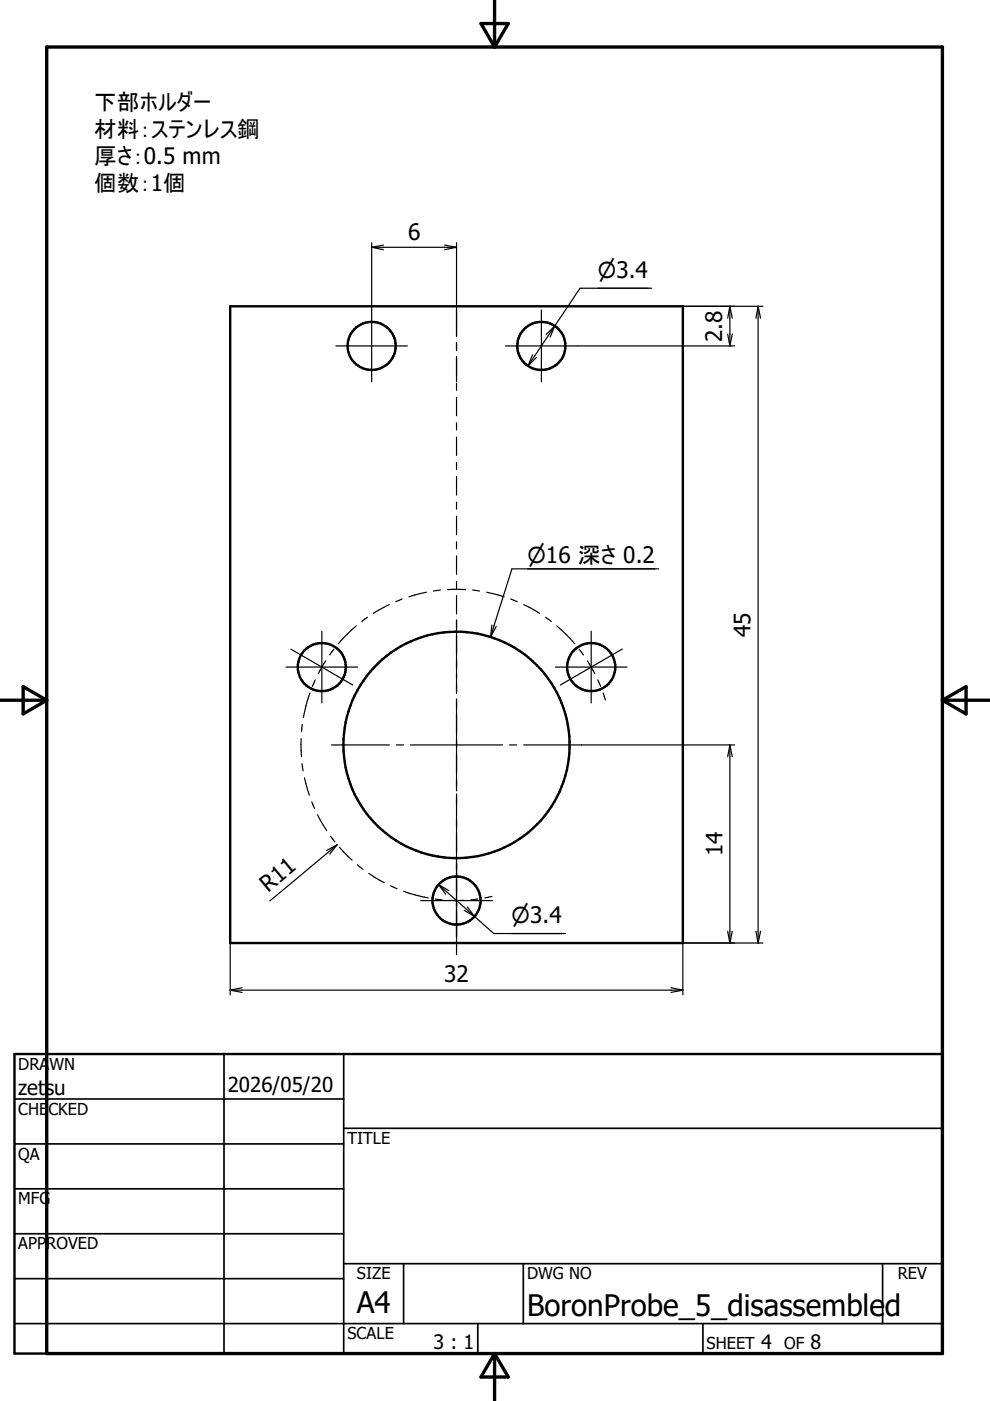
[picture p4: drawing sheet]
<svg xmlns="http://www.w3.org/2000/svg" width="210mm" height="297mm" viewBox="0 0 210 297" stroke-linecap="round" stroke-linejoin="round" font-family="sans-serif">
<g fill="none" stroke="#000" stroke-width=".51">
<path d="M48.8 64.9h96v135h-96zM3.1 223.5h196.7v63.5h-196.7z"/>
<circle cx="78.8" cy="73.3" r="5.1"/>
<circle cx="114.8" cy="73.4" r="5.1"/>
<circle cx="68.2" cy="141.4" r="5.1"/>
<circle cx="96.8" cy="157.9" r="24"/>
<circle cx="125.3" cy="141.4" r="5.1"/>
<circle cx="96.8" cy="190.9" r="5.1"/>
</g>
<path d="M104.9 0v10M9.9 10h189.9v277h-189.9zM102 5h5.8l-2.9 5zM-.1 148.5h10M4.9 145.6l5 2.9-5 2.9zM199.8 148.5h10M199.8 148.5l5-2.9v5.8zM104.9 287v9.9M104.9 287l2.9 5h-5.8z" fill="none" stroke="#000" stroke-width=".71"/>
<g fill="none" stroke="#000" stroke-width=".36">
<path d="M3.1 233h69.8M47.5 223.5v63.5M72.9 239.2h126.9M72.9 223.5v63.5M3.1 242.5h69.8M3.1 252.1h69.8M3.1 261.6h69.8M3.1 271.1h69.8M72.9 267.9h126.9M85.6 267.9v12.7M111 267.9v12.7M187.1 267.9v12.7"/>
<path d="M3.1 280.6h196.7M101.3 280.6v6.4M149 280.6v6.4"/>
</g>
<g fill="none" stroke="#000" stroke-width=".25">
<path d="M78.8 51.5v29.4M78.8 52.4h18M78.8 52.4l2.5 .5M81.3 52l-2.5 .4M94.3 52l2.5 .4M96.8 51.5v19.9M96.8 52.4l-2.5 .5M71.2 73.3h15.2M96.8 72.6v1.8M96.8 75.6v5.3M107.2 73.3h48.6M112.9 75.2l-.9 2.4"/>
<path d="M113.7 75.8l-1.7 1.8M114.8 65.7v15.2M117.6 69.1l-5.6 8.5M117.6 69.1l-1 2.4M117.6 69.1l-1.8 1.8M138.2 61.1h-15.2l-5.4 8M144.8 64.9h17M154.3 70.8l.4 2.5M154.7 64.9v8.4M154.7 64.9l.6 2.6M154.7 64.9l-.4 2.6M155.3 70.8l-.6 2.5"/>
<path d="M160.7 64.9v135M160.7 64.9l.5 2.6M160.7 64.9l-.4 2.6M96.8 81.3v1.5M96.8 84.3v3.9M96.8 89.6v1.6M96.8 92.7v3.9M96.8 98.1v1.4M96.8 101v4M96.8 106.5v1.4M96.8 109.5v3.9M96.8 114.9v1.5"/>
<path d="M96.8 117.9v3.9M61.7 137.6l6.5 3.8M68.2 133.8v15.2M70.8 137.7l-.9 1.2M75.5 132.7l-1.9 1.7-1.9 2.1M77.9 130.9l-1.2 .9M82.5 128.2l-3.4 1.8M85.3 127l-1.4 .6M90.4 125.6l-3.7 .9M93.4 125.1l-1.5 .2M94.9 125h3.8M96.8 123.3v1.5"/>
<path d="M96.8 126.3v3.9M96.8 131.4v15.6M100.2 125.1l1.5 .2M103.2 125.6l3.7 .9M104.3 132.5l-.3 2.5M105.2 132.8l-1.2 2.2M108.3 127l1.4 .6M111.1 128.2l3.3 1.8M115.7 130.9l1.2 .9M118 132.7l2 1.7 1.9 2.1M122.8 137.7l.9 1.2M125.3 133.8v15.2"/>
<path d="M131.9 137.6l-13.1 7.6M139.7 120.6h-31.2l-4.5 14.4M60.6 141.4h15.2M63.8 156.6l.1 3.8M64.1 153.6l-.2 1.5M65.7 146.9l-1.4 5.2M66.8 144.1l-.6 1.4M68.2 141.4l6.6 3.8M68.2 141.4l-.7 1.4M69 140.1l-.8 1.3M70.3 157.9h12.2M84.1 157.9h1.5"/>
<path d="M87 157.9h19.6M96.8 148.2v19.5M108 157.9h1.5M111 157.9h44.8M117.8 141.4h15.1M124.5 140.1l1.6 2.7M126.7 144.1l.7 1.4M127.9 146.9l.5 1.5M154.7 157.9v42M154.7 157.9l.6 2.5M154.7 157.9l-.4 2.5M64.1 161.9l.2 1.5"/>
<path d="M64.6 164.9l1 3.7M66.1 170l.6 1.4M67.3 172.8l2 3.3M70.1 177.3l.9 1.2M71.5 179.1l-14.3 11.9M71.5 179.1l-1.6 2M71.5 179.1l-2.2 1.2M72 179.6l2.7 2.8M96.8 168.3v34.1M48.8 199.9v11M75.8 183.4l1.2 .9M78.2 185.2l3.3 2"/>
<path d="M82.8 187.8l1.4 .6M85.6 189l2.4 .7 2.8 .7M89.2 190.9h15.2M92.2 190.6l1.5 .2M93 187.6l11.7 10.3h15.2M93 187.6l2.2 1.2M93 187.6l1.5 2M95.2 190.9h3.1M99.1 192.3l1.5 2-2.2-1.3M101.3 190.6l-1.5 .2M104.3 190.1l-1.5 .3M154.3 197.4l.4 2.5"/>
<path d="M155.3 197.4l-.6 2.5M160.3 197.4l.4 2.5M161.2 197.4l-.5 2.5M161.8 199.9h-17v11M48.8 209.9h96M48.8 209.9l2.5 .5M51.3 209.4l-2.5 .5M142.3 209.4l2.5 .5M144.8 209.9l-2.5 .5"/>
</g>
<g font-size="6.3">
<text x="75.6" y="278.4">A4</text>
<text x="111.7" y="278.9">BoronProbe_5_disassembled</text>
</g>
<g font-size="4.8">
<text x="20" y="23.3">下部ホルダー</text>
<text x="20" y="29">材料：ステンレス鋼</text>
<text x="20" y="34.8">厚さ：0.5 mm</text>
<text x="20" y="40.6">個数：1個</text>
<text x="86.5" y="50.8">6</text>
<text x="153.1" y="72.5" transform="rotate(-90 153.1 72.5)">2.8</text>
<text x="159.1" y="135.1" transform="rotate(-90 159.1 135.1)">45</text>
<text x="153.2" y="181.5" transform="rotate(-90 153.2 181.5)">14</text>
<text x="56.9" y="189.3" transform="rotate(-40 56.9 189.3)">R11</text>
<text x="94.2" y="208.2">32</text>
</g>
<g font-size="4.6">
<text x="126.8" y="59">⌀3.4</text>
<text x="111.8" y="119.4">⌀16 深さ 0.2</text>
<text x="108.5" y="195.7">⌀3.4</text>
</g>
<g font-size="4.4">
<text x="3.9" y="232.2">zetsu</text>
<text x="48.3" y="231.5">2026/05/20</text>
</g>
<g font-size="4.2">
<text x="91.9" y="286.1">3 : 1</text>
<text x="161.4" y="286.1">4</text>
<text x="171.9" y="286.1">8</text>
</g>
<g font-size="3.5">
<text x="3.9" y="226.8">DRAWN</text>
<text x="3.9" y="236.3">CHECKED</text>
<text x="3.9" y="245.9">QA</text>
<text x="73.7" y="242.5">TITLE</text>
<text x="3.9" y="255.4">MFG</text>
<text x="3.9" y="264.9">APPROVED</text>
<text x="75.7" y="271.3">SIZE</text>
<text x="111.7" y="271.3">DWG NO</text>
<text x="190.4" y="271.2">REV</text>
<text x="73.7" y="284">SCALE</text>
<text x="149.8" y="286.1">SHEET</text>
<text x="166.3" y="286.1">OF</text>
</g>
</svg>
